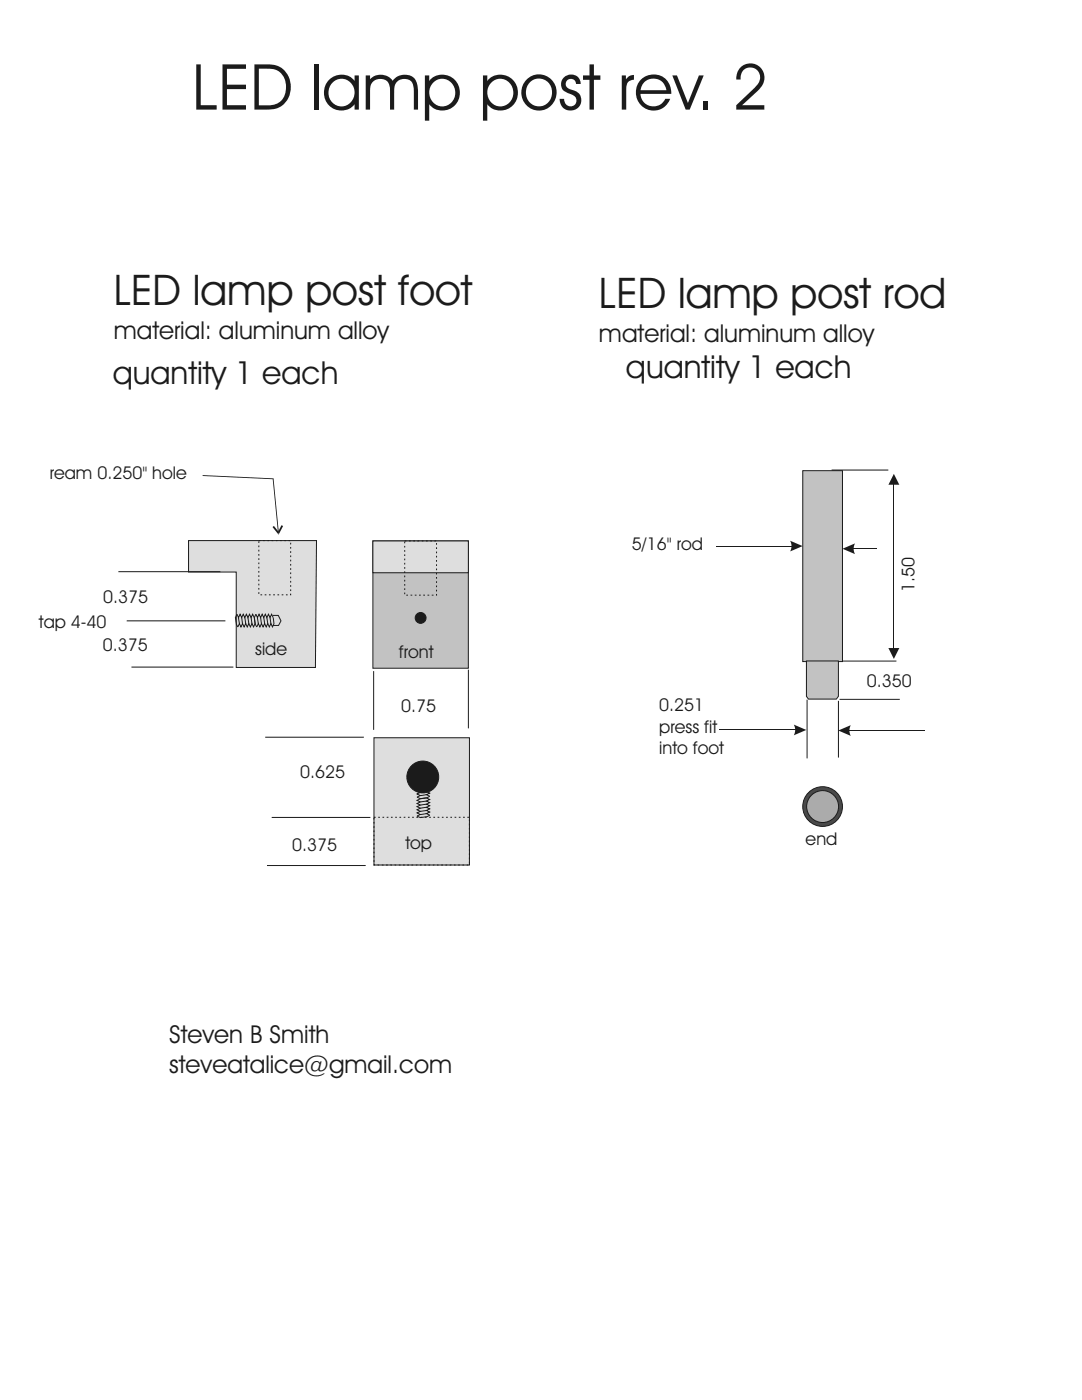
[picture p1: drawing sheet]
<svg xmlns="http://www.w3.org/2000/svg" width="216mm" height="279mm" viewBox="0 0 216 279" stroke-linecap="round" stroke-linejoin="round" font-family="sans-serif">
<path d="M177.3 129.3h2.1l-1 2.2z" fill="#1f1a17"/>
<path d="M178.4 96.6v32.8" fill="none" stroke="#1f1a17" stroke-width=".2"/>
<path d="M178.4 94.6l1 2.1h-2.1z" fill="#1f1a17"/>
<path d="M165.9 93.8h11.4M74.6 133.9v11.8M93.5 133.6v11.8M161 139.6v11.8M167.3 139.9v11.3M167.5 139.6h12M167.6 131.9h11.3" fill="none" stroke="#1f1a17" stroke-width=".2"/>
<circle cx="164.1" cy="161" r="4" fill="#4f4a4a" stroke="#1f1a17" stroke-width=".2"/>
<circle cx="164.1" cy="161" r="3.2" fill="#aba8a8" stroke="#1f1a17" stroke-width=".2"/>
<path d="M142.8 109h16.1" fill="none" stroke="#1f1a17" stroke-width=".2"/>
<path d="M157.7 107.9l2.5 1.1-2.5 1 .2-1z" fill-rule="evenodd" fill="#1f1a17"/>
<path d="M143.6 145.7h16" fill="none" stroke="#1f1a17" stroke-width=".2"/>
<path d="M158.4 144.6l2.5 1.1-2.5 1 .3-1z" fill-rule="evenodd" fill="#1f1a17"/>
<path d="M169.4 109.5h5.5" fill="none" stroke="#1f1a17" stroke-width=".2"/>
<path d="M168.1 109.5l2.5-1.1-.3 1.1 .3 1.1z" fill-rule="evenodd" fill="#1f1a17"/>
<path d="M168.5 145.8h16.1" fill="none" stroke="#1f1a17" stroke-width=".2"/>
<path d="M167.3 145.8l2.5-1.1-.3 1.1 .3 1.1z" fill-rule="evenodd" fill="#1f1a17"/>
<g fill="#c2c2c2" stroke="#1f1a17" stroke-width=".2">
<path d="M160.2 93.9h7.9v38.1h-7.9z" fill-rule="evenodd"/>
<path d="M160.9 131.9h6.4v7.1l-.4 .5h-5.6l-.4-.5z" fill-rule="evenodd"/>
</g>
<path d="M37.6 107.9h25.6l-.3 25.3h-15.8v-19h-9.5z" fill-rule="evenodd" fill="#dedede" stroke="#1f1a17" stroke-width=".2"/>
<path d="M51.6 107.9h6.4v10.8h-6.4z" fill="none" stroke="#1f1a17" stroke-width=".2" stroke-dasharray=".3 .5" stroke-linecap="butt"/>
<g fill="#1f1a17">
<path d="M40.4 94.8l14.2 .7-14.2-.5z"/>
<path d="M54.4 95.6l.2-.1 1 10.6h-.2z"/>
</g>
<g fill="#1f1a17">
<path d="M55.4 106.5h.3l-.1 .2z"/>
<path d="M56.2 104.8l.3 .2-.8 1.5h-.3l.3-.2h-.3z" fill-rule="evenodd"/>
<path d="M54.4 105.2l.3-.2 1 1.3-.3 .2z" fill-rule="evenodd"/>
</g>
<g fill="none" stroke="#1f1a17" stroke-width=".2">
<path d="M23.6 114.1h20.4M25.3 123.9h19.7M26.2 133.1h20.4M47.6 123.3l.2 1.2M48.2 123.2l.2 1.3M48.9 123.2l.1 1.3M49.5 123.3l.2 1.2M50.1 123.3l.2 1.2M50.9 124.5l-.2-1.3-.3-.6-.3 .6-.3-.6-.3 .6-.3-.6-.4 .6-.3-.6-.3 .6-.3-.6-.3 .6-.3-.6-.3 .7 .2 1.3 .3 .5M50.9 124.4l-.3 .7-.3-.7-.3 .7-.3-.7-.4 .7-.3-.7-.3 .7-.3-.7-.3 .7-.3-.7-.3 .7M51.4 123.3l.2 1.2M52 123.2l.2 1.3"/>
<path d="M52.6 123.2l.2 1.3M53.3 123.3l.1 1.2M53.9 123.3l.2 1.2M54.4 122.8h1.1l.6 1.1-.5 .9h-1.2M54.7 124.5l-.2-1.3-.3-.6-.3 .6-.3-.6-.3 .6-.4-.6-.3 .6-.3-.6-.3 .6-.3-.6-.3 .6-.3-.6-.4 .7 .2 1.3 .3 .5M54.7 124.4l-.3 .7-.3-.7-.4 .7-.3-.7-.3 .7-.3-.7-.3 .7-.3-.7-.3 .7-.3-.7-.4 .7M52.9 147.1h19.7M53.3 172.7h19.7M54.2 163.1h19.7"/>
</g>
<path d="M74.4 108h19.1v25.4h-19.1z" fill-rule="evenodd" fill="#c2c2c2" stroke="#1f1a17" stroke-width=".2"/>
<circle cx="83.9" cy="123.3" r="1.08" fill="#1f1a17" stroke="#1f1a17" stroke-width=".2"/>
<path d="M74.4 108h19.1v6.3h-19.1z" fill-rule="evenodd" fill="#dedede" stroke="#1f1a17" stroke-width=".2"/>
<path d="M80.8 108h6.3v10.8h-6.3z" fill="none" stroke="#1f1a17" stroke-width=".2" stroke-dasharray=".3 .5" stroke-linecap="butt"/>
<path d="M74.6 147.2h19.1v25.4h-19.1z" fill-rule="evenodd" fill="#dedede" stroke="#1f1a17" stroke-width=".2"/>
<path d="M74.6 163.1h19.1v9.5h-19.1z" fill="none" stroke="#1f1a17" stroke-width=".2" stroke-dasharray=".3 .5" stroke-linecap="butt"/>
<g fill="none" stroke="#1f1a17" stroke-width=".2">
<path d="M83.4 155.7v-1.1l1.1-.5 1 .5v1.1M85.1 155.5l.6 .3-.6 .3 .6 .3-.6 .3 .6 .3-.6 .3 .6 .4-.6 .3 .6 .3-.6 .3 .6 .3-.5 .3-1.3 .2-.7-.3 .7-.3-.7-.3 .7-.4-.7-.3 .7-.3-.7-.3 .7-.3-.7-.3 .7-.3-.7-.3 .7-.4M85.1 159.2l.6 .4-.6 .3 .6 .3-.6 .3 .6 .3-.6 .3 .6 .3-.6 .3 .6 .4-.6 .3 .6 .3-.5 .3-1.3 .2-.7-.3 .7-.4-.7-.3 .7-.3-.7-.3 .7-.3-.7-.3 .7-.3-.7-.3 .7-.4-.7-.3 .7-.3M85.1 158.6l-1.2 .2M85.1 158l-1.2 .1M85.1 156.7l-1.2 .2M85.1 156.1l-1.2 .2M85.1 155.5l-1.2 .1M85.1 159.9l-1.2 .1M85.1 159.2l-1.2 .2M85.1 157.3l-1.2 .2M85.1 162.4l-1.2 .2"/>
<path d="M85.1 161.8l-1.2 .1M85.1 160.5l-1.2 .2M85.1 161.1l-1.2 .2"/>
</g>
<circle cx="84.4" cy="155.1" r="3.2" fill="#1f1a17" stroke="#1f1a17" stroke-width=".2"/>
<text font-size="12.7" fill="#1f1a17" x="38.3" y="21.9">LED lamp post rev. 2</text>
<g font-size="8.5" fill="#1f1a17">
<text x="22.7" y="60.9">LED lamp post foot</text>
<text x="119.5" y="61.5">LED lamp post rod</text>
</g>
<g font-size="6.3" fill="#1f1a17">
<text x="22.5" y="76.7">quantity 1 each</text>
<text x="124.9" y="75.4">quantity 1 each</text>
</g>
<g font-size="4.9" fill="#1f1a17">
<text x="22.7" y="67.6">material: aluminum alloy</text>
<text x="119.5" y="68.2">material: aluminum alloy</text>
<text x="33.8" y="208.1">Steven B Smith</text>
<text x="33.8" y="214">steveatalice@gmail.com</text>
</g>
<g font-size="3.5" fill="#1f1a17">
<text x="9.9" y="95.6">ream 0.250&quot; hole</text>
<text x="126.1" y="109.8">5/16&quot; rod</text>
<text x="182.5" y="118.2" transform="rotate(-90 182.5 118.2)">1.50</text>
<text x="7.8" y="125.4">tap 4-40</text>
<text x="20.6" y="120.4">0.375</text>
<text x="20.5" y="130">0.375</text>
<text x="50.9" y="130.8">side</text>
<text x="79.6" y="131.3">front</text>
<text x="173" y="137.1">0.350</text>
<text x="80" y="142.1">0.75</text>
<text x="131.6" y="142">0.251</text>
<text x="131.6" y="146.2">press fit</text>
<text x="59.9" y="155.3">0.625</text>
<text x="131.6" y="150.4">into foot</text>
<text x="58.3" y="169.7">0.375</text>
<text x="80.9" y="169.3">top</text>
<text x="160.8" y="168.7">end</text>
</g>
</svg>
